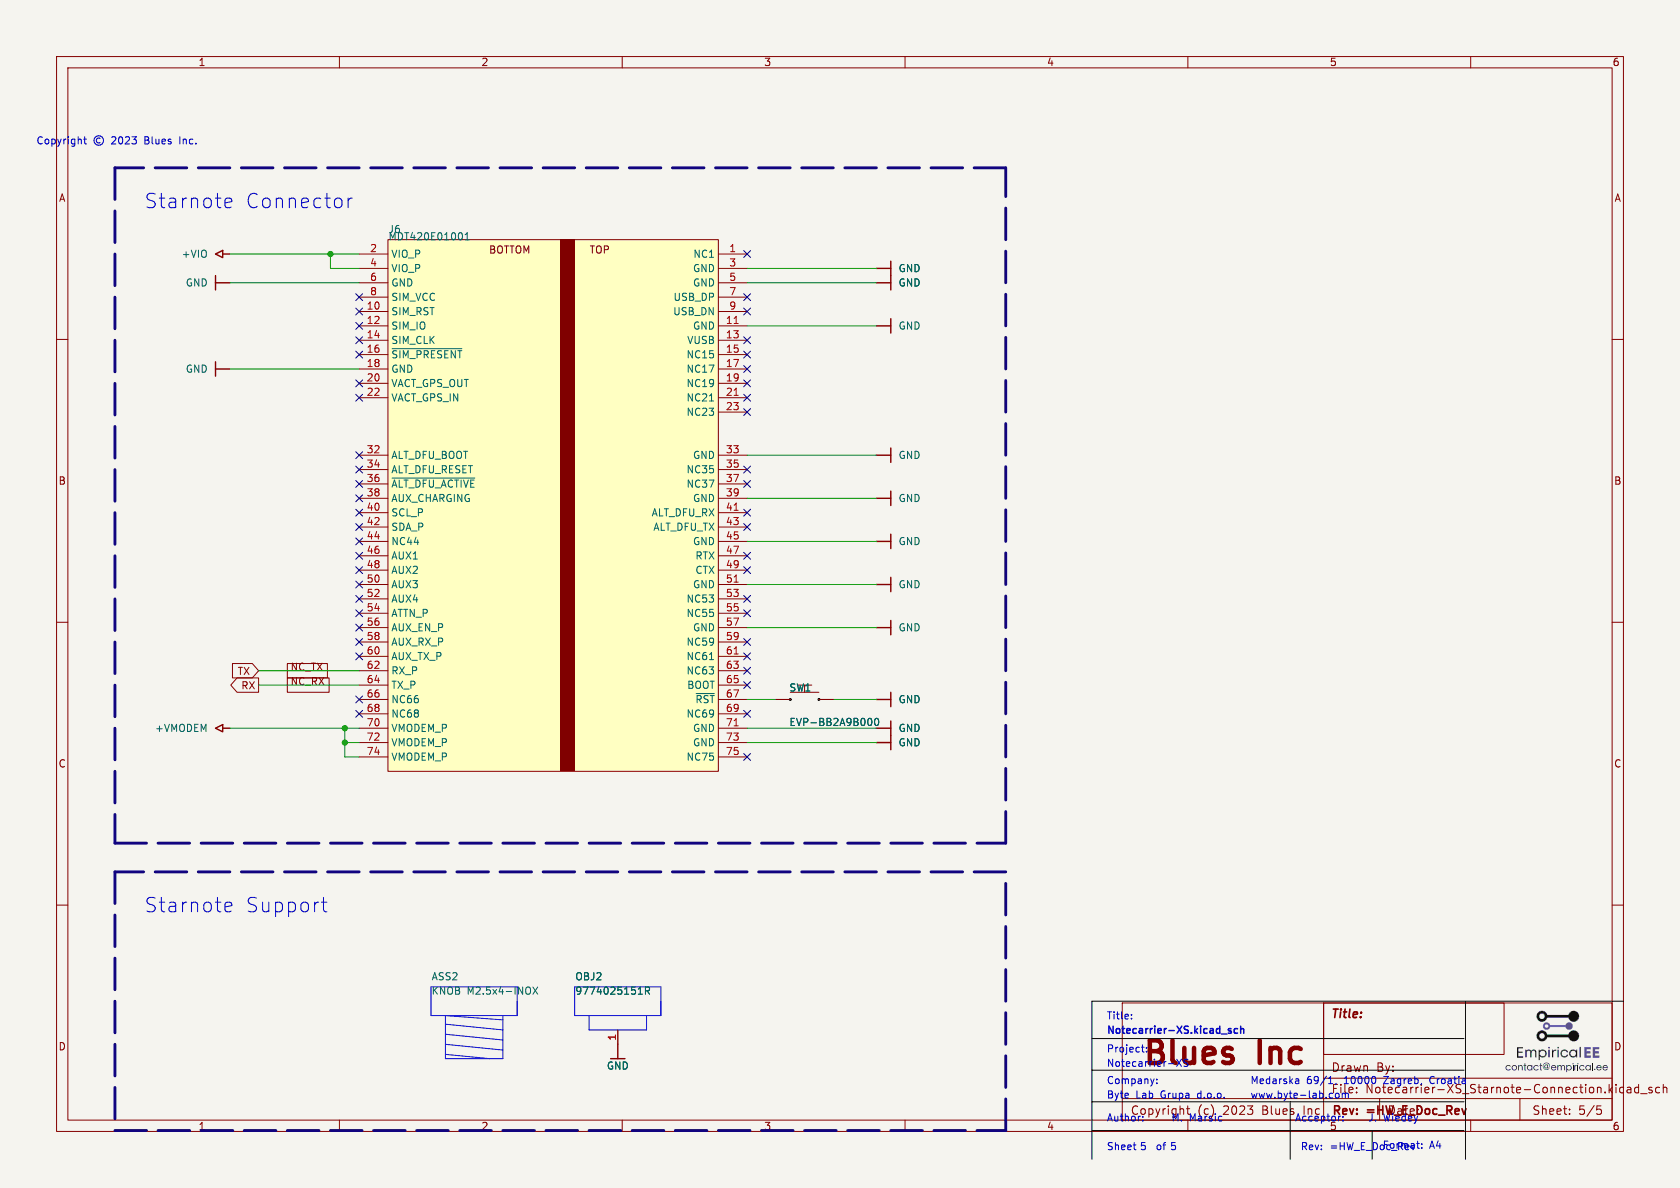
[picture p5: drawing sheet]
(kicad_sch
 (version 20250114)
 (generator "eeschema")
 (generator_version "9.0")
 (paper "A4")
 (title_block
  (rev "v1.2")
  (company "Byte Lab Grupa d.o.o."))
 (lib_symbols
  (symbol "100426_notecarrier-xs-altium-import:+VIO_ARROW"
   (power) (exclude_from_sim no) (in_bom yes) (on_board yes)
   (property "Reference" "#PWR" (at 0 0 0) (effects (font (size 1.27 1.27)) (hide yes)))
   (property "Value" "+VIO" (at 0 -3.81 0) (effects (font (size 1.27 1.27))))
   (property "Footprint" "" (at 0 0 0) (effects (font (size 1.27 1.27)) (hide yes)))
   (property "Datasheet" "" (at 0 0 0) (effects (font (size 1.27 1.27)) (hide yes)))
   (property "Description" "Power symbol creates a global label with name '+VIO'" (at 0 0 0) (effects (font (size 1.27 1.27)) (hide yes)))
   (symbol "+VIO_ARROW_0_0"
    (polyline (pts (xy -0.635 -1.27) (xy 0.635 -1.27) (xy 0 -2.54) (xy -0.635 -1.27)) (stroke (width 0.254) (type solid)) (fill (type none)))
    (polyline (pts (xy 0 0) (xy 0 -1.27)) (stroke (width 0.254) (type solid)) (fill (type none)))
    (pin power_in line (at 0 0 0) (length 0) (hide yes) (name "+VIO" (effects (font (size 1.27 1.27)))) (number "" (effects (font (size 1.27 1.27))))))
   (embedded_fonts no))
  (symbol "100426_notecarrier-xs-altium-import:+VMODEM_ARROW"
   (power) (exclude_from_sim no) (in_bom yes) (on_board yes)
   (property "Reference" "#PWR" (at 0 0 0) (effects (font (size 1.27 1.27)) (hide yes)))
   (property "Value" "+VMODEM" (at 0 -3.81 0) (effects (font (size 1.27 1.27))))
   (property "Footprint" "" (at 0 0 0) (effects (font (size 1.27 1.27)) (hide yes)))
   (property "Datasheet" "" (at 0 0 0) (effects (font (size 1.27 1.27)) (hide yes)))
   (property "Description" "Power symbol creates a global label with name '+VMODEM'" (at 0 0 0) (effects (font (size 1.27 1.27)) (hide yes)))
   (symbol "+VMODEM_ARROW_0_0"
    (polyline (pts (xy -0.635 -1.27) (xy 0.635 -1.27) (xy 0 -2.54) (xy -0.635 -1.27)) (stroke (width 0.254) (type solid)) (fill (type none)))
    (polyline (pts (xy 0 0) (xy 0 -1.27)) (stroke (width 0.254) (type solid)) (fill (type none)))
    (pin power_in line (at 0 0 0) (length 0) (hide yes) (name "+VMODEM" (effects (font (size 1.27 1.27)))) (number "" (effects (font (size 1.27 1.27))))))
   (embedded_fonts no))
  (symbol "100426_notecarrier-xs-altium-import:GND_BAR"
   (power) (exclude_from_sim no) (in_bom yes) (on_board yes)
   (property "Reference" "#PWR" (at 0 0 0) (effects (font (size 1.27 1.27)) (hide yes)))
   (property "Value" "GND" (at 0 -3.81 0) (effects (font (size 1.27 1.27))))
   (property "Footprint" "" (at 0 0 0) (effects (font (size 1.27 1.27)) (hide yes)))
   (property "Datasheet" "" (at 0 0 0) (effects (font (size 1.27 1.27)) (hide yes)))
   (property "Description" "Power symbol creates a global label with name 'GND'" (at 0 0 0) (effects (font (size 1.27 1.27)) (hide yes)))
   (symbol "GND_BAR_0_0"
    (polyline (pts (xy -1.27 -2.54) (xy 1.27 -2.54)) (stroke (width 0.254) (type solid)) (fill (type none)))
    (polyline (pts (xy 0 0) (xy 0 -2.54)) (stroke (width 0.254) (type solid)) (fill (type none)))
    (pin power_in line (at 0 0 0) (length 0) (hide yes) (name "GND" (effects (font (size 1.27 1.27)))) (number "" (effects (font (size 1.27 1.27))))))
   (embedded_fonts no))
  (symbol "BL_Mechanical:root_0_Switch tact EVP-BB2A9B000_BL_Mechanical.SchLib"
   (pin_numbers (hide yes))
   (pin_names (hide yes)) (exclude_from_sim no) (in_bom yes) (on_board yes)
   (property "Reference" "" (at 0 0 0) (effects (font (size 1.27 1.27))))
   (property "Value" "" (at 0 0 0) (effects (font (size 1.27 1.27))))
   (property "Footprint" "" (at 0 0 0) (effects (font (size 1.27 1.27)) (hide yes)))
   (property "Datasheet" "" (at 0 0 0) (effects (font (size 1.27 1.27)) (hide yes)))
   (property "Description" "SWITCH TACTILE SPST-NO 0.05A 15V" (at 0 0 0) (effects (font (size 1.27 1.27)) (hide yes)))
   (symbol "root_0_Switch tact EVP-BB2A9B000_BL_Mechanical.SchLib_1_0"
    (arc (start -0.0047 2.3691) (mid 0.0021 2.711) (end 0.0005 2.369) (stroke (width 0) (type solid) (color 0 0 0 1)) (fill (type none)))
    (arc (start -0.0047 -2.7109) (mid 0.0021 -2.369) (end 0.0005 -2.711) (stroke (width 0) (type solid) (color 0 0 0 1)) (fill (type none)))
    (polyline (pts (xy 1.27 2.54) (xy 1.27 -2.54)) (stroke (width 0) (type solid)) (fill (type none)))
    (polyline (pts (xy 1.27 0) (xy 2.54 0)) (stroke (width 0) (type solid)) (fill (type none)))
    (polyline (pts (xy 2.54 1.27) (xy 2.54 -1.27)) (stroke (width 0) (type solid)) (fill (type none)))
    (pin passive line (at 0 5.08 270) (length 2.54) (name "A" (effects (font (size 1.27 1.27)))) (number "1" (effects (font (size 1.27 1.27)))))
    (pin passive line (at 0 -5.08 90) (length 2.54) (name "B" (effects (font (size 1.27 1.27)))) (number "2" (effects (font (size 1.27 1.27))))))
   (embedded_fonts no))
  (symbol "n21-p2:root_0_AMPHENOL-75 - M-2 KEY E_13_n21-p2.SchLib" (exclude_from_sim no) (in_bom yes) (on_board yes)
   (property "Reference" "" (at 0 0 0) (effects (font (size 1.27 1.27))))
   (property "Value" "" (at 0 0 0) (effects (font (size 1.27 1.27))))
   (property "Footprint" "" (at 0 0 0) (effects (font (size 1.27 1.27)) (hide yes)))
   (property "Datasheet" "" (at 0 0 0) (effects (font (size 1.27 1.27)) (hide yes)))
   (property "Description" "CONN. M.2 75P M/90° P=0.5 MDT420E01001 AMPHENOL SMT" (at 0 0 0) (effects (font (size 1.27 1.27)) (hide yes)))
   (symbol "root_0_AMPHENOL-75 - M-2 KEY E_13_n21-p2.SchLib_1_0"
    (rectangle (start 0 -33.02) (end -93.98 -30.48) (stroke (width -0.0001) (type solid) (color 128 0 0 1)) (fill (type outline)))
    (rectangle (start 0 -58.42) (end -93.98 0) (stroke (width 0.0254) (type solid) (color 128 0 0 1)) (fill (type background)))
    (text "BOTTOM" (at -2.54 -17.78 900) (effects (font (size 1.27 1.27)) (justify right bottom)))
    (text "TOP" (at -2.54 -35.56 900) (effects (font (size 1.27 1.27)) (justify right bottom)))
    (pin passive line (at -91.44 5.08 270) (length 5.08) (name "VMODEM_P" (effects (font (size 1.27 1.27)))) (number "74" (effects (font (size 1.27 1.27)))))
    (pin passive line (at -91.44 -63.5 90) (length 5.08) (name "NC75" (effects (font (size 1.27 1.27)))) (number "75" (effects (font (size 1.27 1.27)))))
    (pin passive line (at -88.9 5.08 270) (length 5.08) (name "VMODEM_P" (effects (font (size 1.27 1.27)))) (number "72" (effects (font (size 1.27 1.27)))))
    (pin passive line (at -88.9 -63.5 90) (length 5.08) (name "GND" (effects (font (size 1.27 1.27)))) (number "73" (effects (font (size 1.27 1.27)))))
    (pin passive line (at -86.36 5.08 270) (length 5.08) (name "VMODEM_P" (effects (font (size 1.27 1.27)))) (number "70" (effects (font (size 1.27 1.27)))))
    (pin passive line (at -86.36 -63.5 90) (length 5.08) (name "GND" (effects (font (size 1.27 1.27)))) (number "71" (effects (font (size 1.27 1.27)))))
    (pin passive line (at -83.82 5.08 270) (length 5.08) (name "NC68" (effects (font (size 1.27 1.27)))) (number "68" (effects (font (size 1.27 1.27)))))
    (pin passive line (at -83.82 -63.5 90) (length 5.08) (name "NC69" (effects (font (size 1.27 1.27)))) (number "69" (effects (font (size 1.27 1.27)))))
    (pin passive line (at -81.28 5.08 270) (length 5.08) (name "NC66" (effects (font (size 1.27 1.27)))) (number "66" (effects (font (size 1.27 1.27)))))
    (pin passive line (at -81.28 -63.5 90) (length 5.08) (name "~{RST}" (effects (font (size 1.27 1.27)))) (number "67" (effects (font (size 1.27 1.27)))))
    (pin passive line (at -78.74 5.08 270) (length 5.08) (name "TX_P" (effects (font (size 1.27 1.27)))) (number "64" (effects (font (size 1.27 1.27)))))
    (pin passive line (at -78.74 -63.5 90) (length 5.08) (name "BOOT" (effects (font (size 1.27 1.27)))) (number "65" (effects (font (size 1.27 1.27)))))
    (pin passive line (at -76.2 5.08 270) (length 5.08) (name "RX_P" (effects (font (size 1.27 1.27)))) (number "62" (effects (font (size 1.27 1.27)))))
    (pin passive line (at -76.2 -63.5 90) (length 5.08) (name "NC63" (effects (font (size 1.27 1.27)))) (number "63" (effects (font (size 1.27 1.27)))))
    (pin passive line (at -73.66 5.08 270) (length 5.08) (name "AUX_TX_P" (effects (font (size 1.27 1.27)))) (number "60" (effects (font (size 1.27 1.27)))))
    (pin passive line (at -73.66 -63.5 90) (length 5.08) (name "NC61" (effects (font (size 1.27 1.27)))) (number "61" (effects (font (size 1.27 1.27)))))
    (pin passive line (at -71.12 5.08 270) (length 5.08) (name "AUX_RX_P" (effects (font (size 1.27 1.27)))) (number "58" (effects (font (size 1.27 1.27)))))
    (pin passive line (at -71.12 -63.5 90) (length 5.08) (name "NC59" (effects (font (size 1.27 1.27)))) (number "59" (effects (font (size 1.27 1.27)))))
    (pin passive line (at -68.58 5.08 270) (length 5.08) (name "AUX_EN_P" (effects (font (size 1.27 1.27)))) (number "56" (effects (font (size 1.27 1.27)))))
    (pin passive line (at -68.58 -63.5 90) (length 5.08) (name "GND" (effects (font (size 1.27 1.27)))) (number "57" (effects (font (size 1.27 1.27)))))
    (pin passive line (at -66.04 5.08 270) (length 5.08) (name "ATTN_P" (effects (font (size 1.27 1.27)))) (number "54" (effects (font (size 1.27 1.27)))))
    (pin passive line (at -66.04 -63.5 90) (length 5.08) (name "NC55" (effects (font (size 1.27 1.27)))) (number "55" (effects (font (size 1.27 1.27)))))
    (pin passive line (at -63.5 5.08 270) (length 5.08) (name "AUX4" (effects (font (size 1.27 1.27)))) (number "52" (effects (font (size 1.27 1.27)))))
    (pin passive line (at -63.5 -63.5 90) (length 5.08) (name "NC53" (effects (font (size 1.27 1.27)))) (number "53" (effects (font (size 1.27 1.27)))))
    (pin passive line (at -60.96 5.08 270) (length 5.08) (name "AUX3" (effects (font (size 1.27 1.27)))) (number "50" (effects (font (size 1.27 1.27)))))
    (pin passive line (at -60.96 -63.5 90) (length 5.08) (name "GND" (effects (font (size 1.27 1.27)))) (number "51" (effects (font (size 1.27 1.27)))))
    (pin passive line (at -58.42 5.08 270) (length 5.08) (name "AUX2" (effects (font (size 1.27 1.27)))) (number "48" (effects (font (size 1.27 1.27)))))
    (pin passive line (at -58.42 -63.5 90) (length 5.08) (name "CTX" (effects (font (size 1.27 1.27)))) (number "49" (effects (font (size 1.27 1.27)))))
    (pin passive line (at -55.88 5.08 270) (length 5.08) (name "AUX1" (effects (font (size 1.27 1.27)))) (number "46" (effects (font (size 1.27 1.27)))))
    (pin passive line (at -55.88 -63.5 90) (length 5.08) (name "RTX" (effects (font (size 1.27 1.27)))) (number "47" (effects (font (size 1.27 1.27)))))
    (pin passive line (at -53.34 5.08 270) (length 5.08) (name "NC44" (effects (font (size 1.27 1.27)))) (number "44" (effects (font (size 1.27 1.27)))))
    (pin passive line (at -53.34 -63.5 90) (length 5.08) (name "GND" (effects (font (size 1.27 1.27)))) (number "45" (effects (font (size 1.27 1.27)))))
    (pin passive line (at -50.8 5.08 270) (length 5.08) (name "SDA_P" (effects (font (size 1.27 1.27)))) (number "42" (effects (font (size 1.27 1.27)))))
    (pin passive line (at -50.8 -63.5 90) (length 5.08) (name "ALT_DFU_TX" (effects (font (size 1.27 1.27)))) (number "43" (effects (font (size 1.27 1.27)))))
    (pin passive line (at -48.26 5.08 270) (length 5.08) (name "SCL_P" (effects (font (size 1.27 1.27)))) (number "40" (effects (font (size 1.27 1.27)))))
    (pin passive line (at -48.26 -63.5 90) (length 5.08) (name "ALT_DFU_RX" (effects (font (size 1.27 1.27)))) (number "41" (effects (font (size 1.27 1.27)))))
    (pin passive line (at -45.72 5.08 270) (length 5.08) (name "AUX_CHARGING" (effects (font (size 1.27 1.27)))) (number "38" (effects (font (size 1.27 1.27)))))
    (pin passive line (at -45.72 -63.5 90) (length 5.08) (name "GND" (effects (font (size 1.27 1.27)))) (number "39" (effects (font (size 1.27 1.27)))))
    (pin passive line (at -43.18 5.08 270) (length 5.08) (name "~{ALT_DFU_ACTIVE}" (effects (font (size 1.27 1.27)))) (number "36" (effects (font (size 1.27 1.27)))))
    (pin passive line (at -43.18 -63.5 90) (length 5.08) (name "NC37" (effects (font (size 1.27 1.27)))) (number "37" (effects (font (size 1.27 1.27)))))
    (pin passive line (at -40.64 5.08 270) (length 5.08) (name "ALT_DFU_RESET" (effects (font (size 1.27 1.27)))) (number "34" (effects (font (size 1.27 1.27)))))
    (pin passive line (at -40.64 -63.5 90) (length 5.08) (name "NC35" (effects (font (size 1.27 1.27)))) (number "35" (effects (font (size 1.27 1.27)))))
    (pin passive line (at -38.1 5.08 270) (length 5.08) (name "ALT_DFU_BOOT" (effects (font (size 1.27 1.27)))) (number "32" (effects (font (size 1.27 1.27)))))
    (pin passive line (at -38.1 -63.5 90) (length 5.08) (name "GND" (effects (font (size 1.27 1.27)))) (number "33" (effects (font (size 1.27 1.27)))))
    (pin passive line (at -30.48 -63.5 90) (length 5.08) (name "NC23" (effects (font (size 1.27 1.27)))) (number "23" (effects (font (size 1.27 1.27)))))
    (pin passive line (at -27.94 5.08 270) (length 5.08) (name "VACT_GPS_IN" (effects (font (size 1.27 1.27)))) (number "22" (effects (font (size 1.27 1.27)))))
    (pin passive line (at -27.94 -63.5 90) (length 5.08) (name "NC21" (effects (font (size 1.27 1.27)))) (number "21" (effects (font (size 1.27 1.27)))))
    (pin passive line (at -25.4 5.08 270) (length 5.08) (name "VACT_GPS_OUT" (effects (font (size 1.27 1.27)))) (number "20" (effects (font (size 1.27 1.27)))))
    (pin passive line (at -25.4 -63.5 90) (length 5.08) (name "NC19" (effects (font (size 1.27 1.27)))) (number "19" (effects (font (size 1.27 1.27)))))
    (pin passive line (at -22.86 5.08 270) (length 5.08) (name "GND" (effects (font (size 1.27 1.27)))) (number "18" (effects (font (size 1.27 1.27)))))
    (pin passive line (at -22.86 -63.5 90) (length 5.08) (name "NC17" (effects (font (size 1.27 1.27)))) (number "17" (effects (font (size 1.27 1.27)))))
    (pin passive line (at -20.32 5.08 270) (length 5.08) (name "~{SIM_PRESENT}" (effects (font (size 1.27 1.27)))) (number "16" (effects (font (size 1.27 1.27)))))
    (pin passive line (at -20.32 -63.5 90) (length 5.08) (name "NC15" (effects (font (size 1.27 1.27)))) (number "15" (effects (font (size 1.27 1.27)))))
    (pin passive line (at -17.78 5.08 270) (length 5.08) (name "SIM_CLK" (effects (font (size 1.27 1.27)))) (number "14" (effects (font (size 1.27 1.27)))))
    (pin passive line (at -17.78 -63.5 90) (length 5.08) (name "VUSB" (effects (font (size 1.27 1.27)))) (number "13" (effects (font (size 1.27 1.27)))))
    (pin passive line (at -15.24 5.08 270) (length 5.08) (name "SIM_IO" (effects (font (size 1.27 1.27)))) (number "12" (effects (font (size 1.27 1.27)))))
    (pin passive line (at -15.24 -63.5 90) (length 5.08) (name "GND" (effects (font (size 1.27 1.27)))) (number "11" (effects (font (size 1.27 1.27)))))
    (pin passive line (at -12.7 5.08 270) (length 5.08) (name "SIM_RST" (effects (font (size 1.27 1.27)))) (number "10" (effects (font (size 1.27 1.27)))))
    (pin passive line (at -12.7 -63.5 90) (length 5.08) (name "USB_DN" (effects (font (size 1.27 1.27)))) (number "9" (effects (font (size 1.27 1.27)))))
    (pin passive line (at -10.16 5.08 270) (length 5.08) (name "SIM_VCC" (effects (font (size 1.27 1.27)))) (number "8" (effects (font (size 1.27 1.27)))))
    (pin passive line (at -10.16 -63.5 90) (length 5.08) (name "USB_DP" (effects (font (size 1.27 1.27)))) (number "7" (effects (font (size 1.27 1.27)))))
    (pin passive line (at -7.62 5.08 270) (length 5.08) (name "GND" (effects (font (size 1.27 1.27)))) (number "6" (effects (font (size 1.27 1.27)))))
    (pin passive line (at -7.62 -63.5 90) (length 5.08) (name "GND" (effects (font (size 1.27 1.27)))) (number "5" (effects (font (size 1.27 1.27)))))
    (pin passive line (at -5.08 5.08 270) (length 5.08) (name "VIO_P" (effects (font (size 1.27 1.27)))) (number "4" (effects (font (size 1.27 1.27)))))
    (pin passive line (at -5.08 -63.5 90) (length 5.08) (name "GND" (effects (font (size 1.27 1.27)))) (number "3" (effects (font (size 1.27 1.27)))))
    (pin passive line (at -2.54 5.08 270) (length 5.08) (name "VIO_P" (effects (font (size 1.27 1.27)))) (number "2" (effects (font (size 1.27 1.27)))))
    (pin passive line (at -2.54 -63.5 90) (length 5.08) (name "NC1" (effects (font (size 1.27 1.27)))) (number "1" (effects (font (size 1.27 1.27))))))
   (embedded_fonts no))
  (symbol "n21-p2:root_0_DISTANZIALE - M2.5x0250_n21-p2.SchLib"
   (pin_names (hide yes)) (exclude_from_sim no) (in_bom yes) (on_board yes)
   (property "Reference" "" (at 0 0 0) (effects (font (size 1.27 1.27))))
   (property "Value" "" (at 0 0 0) (effects (font (size 1.27 1.27))))
   (property "Footprint" "" (at 0 0 0) (effects (font (size 1.27 1.27)) (hide yes)))
   (property "Datasheet" "" (at 0 0 0) (effects (font (size 1.27 1.27)) (hide yes)))
   (property "Description" "DISTANZ. CIL. METALLO 5.1X2.5 9774025151R W.E SMT" (at 0 0 0) (effects (font (size 1.27 1.27)) (hide yes)))
   (symbol "root_0_DISTANZIALE - M2.5x0250_n21-p2.SchLib_1_0"
    (polyline (pts (xy -7.62 -2.54) (xy -5.08 -2.54)) (stroke (width 0) (type solid) (color 0 11 255 1)) (fill (type none)))
    (polyline (pts (xy -7.62 -12.7) (xy -7.62 -2.54)) (stroke (width 0) (type solid) (color 0 11 255 1)) (fill (type none)))
    (polyline (pts (xy -7.62 -12.7) (xy -5.08 -12.7)) (stroke (width 0) (type solid) (color 0 11 255 1)) (fill (type none)))
    (polyline (pts (xy -5.08 0) (xy -5.08 -15.24)) (stroke (width 0) (type solid) (color 0 11 255 1)) (fill (type none)))
    (polyline (pts (xy -5.08 0) (xy 0 0)) (stroke (width 0) (type solid) (color 0 11 255 1)) (fill (type none)))
    (polyline (pts (xy -5.08 -15.24) (xy -2.54 -15.24)) (stroke (width 0) (type solid) (color 0 11 255 1)) (fill (type none)))
    (polyline (pts (xy 0 0) (xy 0 -15.24)) (stroke (width 0) (type solid) (color 0 11 255 1)) (fill (type none)))
    (polyline (pts (xy 0 -15.24) (xy -5.08 -15.24)) (stroke (width 0) (type solid) (color 0 11 255 1)) (fill (type none)))
    (pin power_in line (at -10.16 -7.62 0) (length 2.54) (name "1" (effects (font (size 1.27 1.27)))) (number "1" (effects (font (size 1.27 1.27))))))
   (embedded_fonts no))
  (symbol "n21-p2:root_0_KNOB - M2.5x4-INOX_n21-p2.SchLib"
   (pin_numbers (hide yes))
   (pin_names (hide yes)) (exclude_from_sim no) (in_bom yes) (on_board yes)
   (property "Reference" "" (at 0 0 0) (effects (font (size 1.27 1.27))))
   (property "Value" "" (at 0 0 0) (effects (font (size 1.27 1.27))))
   (property "Footprint" "" (at 0 0 0) (effects (font (size 1.27 1.27)) (hide yes)))
   (property "Datasheet" "" (at 0 0 0) (effects (font (size 1.27 1.27)) (hide yes)))
   (property "Description" "VITE TCEI 2.5X4 ESAGONO INCASSATO A2 INOX" (at 0 0 0) (effects (font (size 1.27 1.27)) (hide yes)))
   (symbol "root_0_KNOB - M2.5x4-INOX_n21-p2.SchLib_1_0"
    (polyline (pts (xy -12.7 -2.54) (xy -5.08 -2.54)) (stroke (width 0) (type solid) (color 0 11 255 1)) (fill (type none)))
    (polyline (pts (xy -12.7 -10.414) (xy -11.938 -2.54)) (stroke (width 0) (type solid) (color 0 11 255 1)) (fill (type none)))
    (polyline (pts (xy -12.7 -12.7) (xy -12.7 -2.54)) (stroke (width 0) (type solid) (color 0 11 255 1)) (fill (type none)))
    (polyline (pts (xy -12.7 -12.7) (xy -5.08 -12.7)) (stroke (width 0) (type solid) (color 0 11 255 1)) (fill (type none)))
    (polyline (pts (xy -11.176 -12.7) (xy -10.16 -2.54)) (stroke (width 0) (type solid) (color 0 11 255 1)) (fill (type none)))
    (polyline (pts (xy -9.398 -12.7) (xy -8.382 -2.54)) (stroke (width 0) (type solid) (color 0 11 255 1)) (fill (type none)))
    (polyline (pts (xy -7.62 -12.7) (xy -6.604 -2.54)) (stroke (width 0) (type solid) (color 0 11 255 1)) (fill (type none)))
    (polyline (pts (xy -5.08 0) (xy -5.08 -15.24)) (stroke (width 0) (type solid) (color 0 11 255 1)) (fill (type none)))
    (polyline (pts (xy -5.08 0) (xy 0 0)) (stroke (width 0) (type solid) (color 0 11 255 1)) (fill (type none)))
    (polyline (pts (xy -5.08 -2.54) (xy -5.842 -12.7)) (stroke (width 0) (type solid) (color 0 11 255 1)) (fill (type none)))
    (polyline (pts (xy -5.08 -15.24) (xy -2.54 -15.24)) (stroke (width 0) (type solid) (color 0 11 255 1)) (fill (type none)))
    (polyline (pts (xy 0 0) (xy 0 -15.24)) (stroke (width 0) (type solid) (color 0 11 255 1)) (fill (type none)))
    (polyline (pts (xy 0 -15.24) (xy -5.08 -15.24)) (stroke (width 0) (type solid) (color 0 11 255 1)) (fill (type none))))
   (embedded_fonts no)))









 (text "Copyright © 2023 Blues Inc."
  (exclude_from_sim no)
  (at 6.35 25.8572 0)
  (effects (font (size 1.27 1.27)) (justify left bottom)))

 (text "Starnote Support"
  (exclude_from_sim no)
  (at 25.4 161.7472 0)
  (effects (font (size 2.54 2.54)) (justify left bottom)))






 (text "Starnote Connector"
  (exclude_from_sim no)
  (at 25.4 37.2872 0)
  (effects (font (size 2.54 2.54)) (justify left bottom)))



 (junction
  (at 60.96 128.7272)
  (diameter 0)
  (color 0 0 0 0))
 (junction
  (at 60.96 131.2672)
  (diameter 0)
  (color 0 0 0 0))
 (junction
  (at 58.42 44.9072)
  (diameter 0)
  (color 0 0 0 0))
 (no_connect
  (at 132.08 55.0672))
 (no_connect
  (at 132.08 52.5272))
 (no_connect
  (at 132.08 98.2472))
 (no_connect
  (at 63.5 113.4872))
 (no_connect
  (at 63.5 90.6272))
 (no_connect
  (at 63.5 85.5472))
 (no_connect
  (at 63.5 62.6872))
 (no_connect
  (at 63.5 110.9472))
 (no_connect
  (at 132.08 67.7672))
 (no_connect
  (at 132.08 100.7872))
 (no_connect
  (at 132.08 126.1872))
 (no_connect
  (at 132.08 70.3072))
 (no_connect
  (at 132.08 62.6872))
 (no_connect
  (at 132.08 65.2272))
 (no_connect
  (at 63.5 83.0072))
 (no_connect
  (at 63.5 103.3272))
 (no_connect
  (at 63.5 108.4072))
 (no_connect
  (at 63.5 80.4672))
 (no_connect
  (at 132.08 108.4072))
 (no_connect
  (at 63.5 116.0272))
 (no_connect
  (at 63.5 70.3072))
 (no_connect
  (at 132.08 121.1072))
 (no_connect
  (at 132.08 83.0072))
 (no_connect
  (at 132.08 105.8672))
 (no_connect
  (at 63.5 55.0672))
 (no_connect
  (at 63.5 93.1672))
 (no_connect
  (at 63.5 126.1872))
 (no_connect
  (at 132.08 113.4872))
 (no_connect
  (at 63.5 57.6072))
 (no_connect
  (at 63.5 98.2472))
 (no_connect
  (at 63.5 88.0872))
 (no_connect
  (at 132.08 60.1472))
 (no_connect
  (at 132.08 116.0272))
 (no_connect
  (at 132.08 133.8072))
 (no_connect
  (at 132.08 118.5672))
 (no_connect
  (at 63.5 105.8672))
 (no_connect
  (at 63.5 60.1472))
 (no_connect
  (at 63.5 52.5272))
 (no_connect
  (at 63.5 100.7872))
 (no_connect
  (at 63.5 95.7072))
 (no_connect
  (at 63.5 67.7672))
 (no_connect
  (at 132.08 90.6272))
 (no_connect
  (at 132.08 85.5472))
 (no_connect
  (at 63.5 123.6472))
 (no_connect
  (at 132.08 93.1672))
 (no_connect
  (at 132.08 72.8472))
 (no_connect
  (at 132.08 44.9072))
 (polyline
  (pts (xy 258.826 194.7672) (xy 193.04 194.7672))
  (stroke (width 0.0254) (type solid) (color 0 0 0 1)))
 (wire
  (pts (xy 60.96 128.7272) (xy 40.64 128.7272))
  (stroke (width 0) (type default)))
 (wire
  (pts (xy 132.08 95.7072) (xy 154.94 95.7072))
  (stroke (width 0) (type default)))
 (polyline
  (pts (xy 259.08 204.9272) (xy 259.08 176.9872))
  (stroke (width 0.0254) (type solid) (color 0 0 0 1)))
 (polyline
  (pts (xy 258.826 183.5912) (xy 193.04 183.5912))
  (stroke (width 0.0254) (type solid) (color 0 0 0 1)))
 (wire
  (pts (xy 63.5 47.4472) (xy 58.42 47.4472))
  (stroke (width 0) (type default)))
 (polyline
  (pts (xy 20.32 29.6672) (xy 20.32 149.0472))
  (stroke (width 0.508) (type dash) (color 17 3 127 1)))
 (polyline
  (pts (xy 177.8 154.1272) (xy 20.32 154.1272))
  (stroke (width 0.508) (type dash) (color 17 3 127 1)))
 (wire
  (pts (xy 154.94 110.9472) (xy 132.08 110.9472))
  (stroke (width 0) (type default)))
 (polyline
  (pts (xy 177.8 29.6672) (xy 20.32 29.6672))
  (stroke (width 0.508) (type dash) (color 17 3 127 1)))
 (wire
  (pts (xy 60.96 133.8072) (xy 60.96 131.2672))
  (stroke (width 0) (type default)))
 (wire
  (pts (xy 132.08 131.2672) (xy 154.94 131.2672))
  (stroke (width 0) (type default)))
 (wire
  (pts (xy 154.94 57.6072) (xy 132.08 57.6072))
  (stroke (width 0) (type default)))
 (wire
  (pts (xy 60.96 131.2672) (xy 60.96 128.7272))
  (stroke (width 0) (type default)))
 (polyline
  (pts (xy 177.8 149.0472) (xy 177.8 29.6672))
  (stroke (width 0.508) (type dash) (color 17 3 127 1)))
 (wire
  (pts (xy 58.42 47.4472) (xy 58.42 44.9072))
  (stroke (width 0) (type default)))
 (polyline
  (pts (xy 20.32 154.1272) (xy 20.32 199.8472))
  (stroke (width 0.508) (type dash) (color 17 3 127 1)))
 (wire
  (pts (xy 154.94 123.6472) (xy 147.32 123.6472))
  (stroke (width 0) (type default)))
 (wire
  (pts (xy 63.5 44.9072) (xy 58.42 44.9072))
  (stroke (width 0) (type default)))
 (wire
  (pts (xy 45.72 118.5672) (xy 63.5 118.5672))
  (stroke (width 0) (type default)))
 (wire
  (pts (xy 132.08 88.0872) (xy 154.94 88.0872))
  (stroke (width 0) (type default)))
 (polyline
  (pts (xy 20.32 199.8472) (xy 177.8 199.8472))
  (stroke (width 0.508) (type dash) (color 17 3 127 1)))
 (wire
  (pts (xy 154.94 103.3272) (xy 132.08 103.3272))
  (stroke (width 0) (type default)))
 (wire
  (pts (xy 63.5 121.1072) (xy 45.72 121.1072))
  (stroke (width 0) (type default)))
 (polyline
  (pts (xy 258.826 189.1792) (xy 193.04 189.1792))
  (stroke (width 0.0254) (type solid) (color 0 0 0 1)))
 (polyline
  (pts (xy 193.04 176.9872) (xy 287.02 176.9872))
  (stroke (width 0.0254) (type solid) (color 0 0 0 1)))
 (polyline
  (pts (xy 228.092 199.8472) (xy 228.092 204.9272))
  (stroke (width 0.0254) (type solid) (color 0 0 0 1)))
 (polyline
  (pts (xy 20.32 149.0472) (xy 177.8 149.0472))
  (stroke (width 0.508) (type dash) (color 17 3 127 1)))
 (polyline
  (pts (xy 258.826 199.8472) (xy 193.04 199.8472))
  (stroke (width 0.0254) (type solid) (color 0 0 0 1)))
 (wire
  (pts (xy 154.94 49.9872) (xy 132.08 49.9872))
  (stroke (width 0) (type default)))
 (polyline
  (pts (xy 228.092 194.7672) (xy 228.092 199.8472))
  (stroke (width 0.0254) (type solid) (color 0 0 0 1)))
 (wire
  (pts (xy 137.16 123.6472) (xy 132.08 123.6472))
  (stroke (width 0) (type default)))
 (wire
  (pts (xy 63.5 133.8072) (xy 60.96 133.8072))
  (stroke (width 0) (type default)))
 (wire
  (pts (xy 63.5 128.7272) (xy 60.96 128.7272))
  (stroke (width 0) (type default)))
 (polyline
  (pts (xy 193.04 204.9272) (xy 193.04 176.9872))
  (stroke (width 0.0254) (type solid) (color 0 0 0 1)))
 (wire
  (pts (xy 154.94 128.7272) (xy 132.08 128.7272))
  (stroke (width 0) (type default)))
 (wire
  (pts (xy 132.08 80.4672) (xy 154.94 80.4672))
  (stroke (width 0) (type default)))
 (polyline
  (pts (xy 177.8 199.8472) (xy 177.8 154.1272))
  (stroke (width 0.508) (type dash) (color 17 3 127 1)))
 (wire
  (pts (xy 40.64 65.2272) (xy 63.5 65.2272))
  (stroke (width 0) (type default)))
 (wire
  (pts (xy 63.5 49.9872) (xy 40.64 49.9872))
  (stroke (width 0) (type default)))
 (polyline
  (pts (xy 242.57 199.8472) (xy 242.57 204.9272))
  (stroke (width 0.0254) (type solid) (color 0 0 0 1)))
 (wire
  (pts (xy 58.42 44.9072) (xy 40.64 44.9072))
  (stroke (width 0) (type default)))
 (wire
  (pts (xy 63.5 131.2672) (xy 60.96 131.2672))
  (stroke (width 0) (type default)))
 (wire
  (pts (xy 132.08 47.4472) (xy 154.94 47.4472))
  (stroke (width 0) (type default)))
 (global_label "NC_TX"
  (shape passive)
  (at 50.8 118.5672 0)
  (effects (font (size 1.27 1.27)) (justify left bottom)))
 (global_label "NC_RX"
  (shape passive)
  (at 50.8 121.1072 0)
  (effects (font (size 1.27 1.27)) (justify left bottom)))
 (global_label "RX"
  (shape output)
  (at 45.72 121.1072 180)
  (effects (font (size 1.27 1.27)) (justify right))
  (property "Intersheetrefs" "${INTERSHEET_REFS}" (at 45.72 121.1072 0) (effects (font (size 1.27 1.27)) (hide yes))))
 (global_label "TX"
  (shape input)
  (at 45.72 118.5672 180)
  (effects (font (size 1.27 1.27)) (justify right))
  (property "Intersheetrefs" "${INTERSHEET_REFS}" (at 45.72 118.5672 0) (effects (font (size 1.27 1.27)) (hide yes))))
 (symbol
  (lib_id "100426_notecarrier-xs-altium-import:GND_BAR")
  (at 154.94 49.9872 90)
  (unit 1)
  (exclude_from_sim no)
  (in_bom yes)
  (on_board yes)
  (dnp no)
  (property "Reference" "#PWR0172" (at 154.94 49.9872 0) (effects (font (size 1.27 1.27)) (hide yes)))
  (property "Value" "GND" (at 158.75 49.9872 90) (effects (font (size 1.27 1.27)) (justify right)))
  (property "Footprint" "" (at 154.94 49.9872 0) (effects (font (size 1.27 1.27))))
  (property "Datasheet" "" (at 154.94 49.9872 0) (effects (font (size 1.27 1.27))))
  (property "Description" "" (at 154.94 49.9872 0) (effects (font (size 1.27 1.27))))
  (pin ""))
 (symbol
  (lib_id "100426_notecarrier-xs-altium-import:GND_BAR")
  (at 109.22 184.6072 0)
  (unit 1)
  (exclude_from_sim no)
  (in_bom yes)
  (on_board yes)
  (dnp no)
  (property "Reference" "#PWR0173" (at 109.22 184.6072 0) (effects (font (size 1.27 1.27)) (hide yes)))
  (property "Value" "GND" (at 109.22 188.4172 0) (effects (font (size 1.27 1.27))))
  (property "Footprint" "" (at 109.22 184.6072 0) (effects (font (size 1.27 1.27))))
  (property "Datasheet" "" (at 109.22 184.6072 0) (effects (font (size 1.27 1.27))))
  (property "Description" "" (at 109.22 184.6072 0) (effects (font (size 1.27 1.27))))
  (pin ""))
 (symbol
  (lib_id "100426_notecarrier-xs-altium-import:GND_BAR")
  (at 154.94 123.6472 90)
  (unit 1)
  (exclude_from_sim no)
  (in_bom yes)
  (on_board yes)
  (dnp no)
  (property "Reference" "#PWR0174" (at 154.94 123.6472 0) (effects (font (size 1.27 1.27)) (hide yes)))
  (property "Value" "GND" (at 158.75 123.6472 90) (effects (font (size 1.27 1.27)) (justify right)))
  (property "Footprint" "" (at 154.94 123.6472 0) (effects (font (size 1.27 1.27))))
  (property "Datasheet" "" (at 154.94 123.6472 0) (effects (font (size 1.27 1.27))))
  (property "Description" "" (at 154.94 123.6472 0) (effects (font (size 1.27 1.27))))
  (pin ""))
 (symbol
  (lib_id "100426_notecarrier-xs-altium-import:GND_BAR")
  (at 154.94 131.2672 90)
  (unit 1)
  (exclude_from_sim no)
  (in_bom yes)
  (on_board yes)
  (dnp no)
  (property "Reference" "#PWR0175" (at 154.94 131.2672 0) (effects (font (size 1.27 1.27)) (hide yes)))
  (property "Value" "GND" (at 158.75 131.2672 90) (effects (font (size 1.27 1.27)) (justify right)))
  (property "Footprint" "" (at 154.94 131.2672 0) (effects (font (size 1.27 1.27))))
  (property "Datasheet" "" (at 154.94 131.2672 0) (effects (font (size 1.27 1.27))))
  (property "Description" "" (at 154.94 131.2672 0) (effects (font (size 1.27 1.27))))
  (pin ""))
 (symbol
  (lib_id "100426_notecarrier-xs-altium-import:GND_BAR")
  (at 40.64 65.2272 270)
  (unit 1)
  (exclude_from_sim no)
  (in_bom yes)
  (on_board yes)
  (dnp no)
  (property "Reference" "#PWR0176" (at 40.64 65.2272 0) (effects (font (size 1.27 1.27)) (hide yes)))
  (property "Value" "GND" (at 36.83 65.2272 90) (effects (font (size 1.27 1.27)) (justify right)))
  (property "Footprint" "" (at 40.64 65.2272 0) (effects (font (size 1.27 1.27))))
  (property "Datasheet" "" (at 40.64 65.2272 0) (effects (font (size 1.27 1.27))))
  (property "Description" "" (at 40.64 65.2272 0) (effects (font (size 1.27 1.27))))
  (pin ""))
 (symbol
  (lib_id "100426_notecarrier-xs-altium-import:GND_BAR")
  (at 154.94 80.4672 90)
  (unit 1)
  (exclude_from_sim no)
  (in_bom yes)
  (on_board yes)
  (dnp no)
  (property "Reference" "#PWR0177" (at 154.94 80.4672 0) (effects (font (size 1.27 1.27)) (hide yes)))
  (property "Value" "GND" (at 158.75 80.4672 90) (effects (font (size 1.27 1.27)) (justify right)))
  (property "Footprint" "" (at 154.94 80.4672 0) (effects (font (size 1.27 1.27))))
  (property "Datasheet" "" (at 154.94 80.4672 0) (effects (font (size 1.27 1.27))))
  (property "Description" "" (at 154.94 80.4672 0) (effects (font (size 1.27 1.27))))
  (pin ""))
 (symbol
  (lib_id "100426_notecarrier-xs-altium-import:GND_BAR")
  (at 154.94 57.6072 90)
  (unit 1)
  (exclude_from_sim no)
  (in_bom yes)
  (on_board yes)
  (dnp no)
  (property "Reference" "#PWR0178" (at 154.94 57.6072 0) (effects (font (size 1.27 1.27)) (hide yes)))
  (property "Value" "GND" (at 158.75 57.6072 90) (effects (font (size 1.27 1.27)) (justify right)))
  (property "Footprint" "" (at 154.94 57.6072 0) (effects (font (size 1.27 1.27))))
  (property "Datasheet" "" (at 154.94 57.6072 0) (effects (font (size 1.27 1.27))))
  (property "Description" "" (at 154.94 57.6072 0) (effects (font (size 1.27 1.27))))
  (pin ""))
 (symbol
  (lib_id "100426_notecarrier-xs-altium-import:GND_BAR")
  (at 154.94 88.0872 90)
  (unit 1)
  (exclude_from_sim no)
  (in_bom yes)
  (on_board yes)
  (dnp no)
  (property "Reference" "#PWR0179" (at 154.94 88.0872 0) (effects (font (size 1.27 1.27)) (hide yes)))
  (property "Value" "GND" (at 158.75 88.0872 90) (effects (font (size 1.27 1.27)) (justify right)))
  (property "Footprint" "" (at 154.94 88.0872 0) (effects (font (size 1.27 1.27))))
  (property "Datasheet" "" (at 154.94 88.0872 0) (effects (font (size 1.27 1.27))))
  (property "Description" "" (at 154.94 88.0872 0) (effects (font (size 1.27 1.27))))
  (pin ""))
 (symbol
  (lib_id "100426_notecarrier-xs-altium-import:GND_BAR")
  (at 154.94 95.7072 90)
  (unit 1)
  (exclude_from_sim no)
  (in_bom yes)
  (on_board yes)
  (dnp no)
  (property "Reference" "#PWR0180" (at 154.94 95.7072 0) (effects (font (size 1.27 1.27)) (hide yes)))
  (property "Value" "GND" (at 158.75 95.7072 90) (effects (font (size 1.27 1.27)) (justify right)))
  (property "Footprint" "" (at 154.94 95.7072 0) (effects (font (size 1.27 1.27))))
  (property "Datasheet" "" (at 154.94 95.7072 0) (effects (font (size 1.27 1.27))))
  (property "Description" "" (at 154.94 95.7072 0) (effects (font (size 1.27 1.27))))
  (pin ""))
 (symbol
  (lib_id "100426_notecarrier-xs-altium-import:GND_BAR")
  (at 154.94 110.9472 90)
  (unit 1)
  (exclude_from_sim no)
  (in_bom yes)
  (on_board yes)
  (dnp no)
  (property "Reference" "#PWR0181" (at 154.94 110.9472 0) (effects (font (size 1.27 1.27)) (hide yes)))
  (property "Value" "GND" (at 158.75 110.9472 90) (effects (font (size 1.27 1.27)) (justify right)))
  (property "Footprint" "" (at 154.94 110.9472 0) (effects (font (size 1.27 1.27))))
  (property "Datasheet" "" (at 154.94 110.9472 0) (effects (font (size 1.27 1.27))))
  (property "Description" "" (at 154.94 110.9472 0) (effects (font (size 1.27 1.27))))
  (pin ""))
 (symbol
  (lib_id "100426_notecarrier-xs-altium-import:GND_BAR")
  (at 40.64 49.9872 270)
  (unit 1)
  (exclude_from_sim no)
  (in_bom yes)
  (on_board yes)
  (dnp no)
  (property "Reference" "#PWR0182" (at 40.64 49.9872 0) (effects (font (size 1.27 1.27)) (hide yes)))
  (property "Value" "GND" (at 36.83 49.9872 90) (effects (font (size 1.27 1.27)) (justify right)))
  (property "Footprint" "" (at 40.64 49.9872 0) (effects (font (size 1.27 1.27))))
  (property "Datasheet" "" (at 40.64 49.9872 0) (effects (font (size 1.27 1.27))))
  (property "Description" "" (at 40.64 49.9872 0) (effects (font (size 1.27 1.27))))
  (pin ""))
 (symbol
  (lib_id "BL_Mechanical:root_0_Switch tact EVP-BB2A9B000_BL_Mechanical.SchLib")
  (at 142.24 123.6472 90)
  (unit 1)
  (exclude_from_sim no)
  (in_bom yes)
  (on_board yes)
  (dnp no)
  (property "Reference" "SW1" (at 139.446 120.8532 90) (effects (font (size 1.27 1.27)) (justify right bottom)))
  (property "Value" "EVP-BB2A9B000" (at 139.446 126.9492 90) (effects (font (size 1.27 1.27)) (justify right bottom)))
  (property "Footprint" "BL_Mechanical.PcbLib:SW_EVP-BB2A9B000" (at 142.24 123.6472 0) (effects (font (size 1.27 1.27)) (hide yes)))
  (property "Datasheet" "" (at 142.24 123.6472 0) (effects (font (size 1.27 1.27)) (hide yes)))
  (property "Description" "SWITCH TACTILE SPST-NO 0.05A 15V" (at 142.24 123.6472 0) (effects (font (size 1.27 1.27)) (hide yes)))
  (property "MANUFACTURER" "Panasonic Electronic Components" (at 136.652 120.8532 90) (effects (font (size 1.27 1.27)) (justify right bottom) (hide yes)))
  (property "MANUFACTURER PART NUMBER" "EVP-BB2A9B000" (at 136.652 120.8532 90) (effects (font (size 1.27 1.27)) (justify right bottom) (hide yes)))
  (property "DRAWN_BY" "Marsic" (at 136.652 120.8532 90) (effects (font (size 1.27 1.27)) (justify right bottom) (hide yes)))
  (property "BL PART NUMBER" "2007-124" (at 136.652 120.8532 90) (effects (font (size 1.27 1.27)) (justify right bottom) (hide yes)))
  (property "NOTE" "*" (at 136.652 120.8532 90) (effects (font (size 1.27 1.27)) (justify right bottom) (hide yes)))
  (property "DATEMODIFIED" "09-02-2023" (at 136.652 120.8532 90) (effects (font (size 1.27 1.27)) (justify right bottom) (hide yes)))
  (property "CHECKED_BY" "*" (at 136.652 120.8532 90) (effects (font (size 1.27 1.27)) (justify right bottom) (hide yes)))
  (pin "1")
  (pin "2"))
 (symbol
  (lib_id "100426_notecarrier-xs-altium-import:+VMODEM_ARROW")
  (at 40.64 128.7272 270)
  (unit 1)
  (exclude_from_sim no)
  (in_bom yes)
  (on_board yes)
  (dnp no)
  (property "Reference" "#PWR0183" (at 40.64 128.7272 0) (effects (font (size 1.27 1.27)) (hide yes)))
  (property "Value" "+VMODEM" (at 36.83 128.7272 90) (effects (font (size 1.27 1.27)) (justify right)))
  (property "Footprint" "" (at 40.64 128.7272 0) (effects (font (size 1.27 1.27))))
  (property "Datasheet" "" (at 40.64 128.7272 0) (effects (font (size 1.27 1.27))))
  (property "Description" "" (at 40.64 128.7272 0) (effects (font (size 1.27 1.27))))
  (pin ""))
 (symbol
  (lib_id "n21-p2:root_0_DISTANZIALE - M2.5x0250_n21-p2.SchLib")
  (at 101.6 174.4472 90)
  (unit 1)
  (exclude_from_sim no)
  (in_bom yes)
  (on_board yes)
  (dnp no)
  (property "Reference" "OBJ2" (at 101.6 171.9072 90) (effects (font (size 1.27 1.27)) (justify right bottom)))
  (property "Value" "9774025151R" (at 101.6 174.4472 90) (effects (font (size 1.27 1.27)) (justify right bottom)))
  (property "Footprint" "DIST-WASMSIM0250" (at 101.6 174.4472 0) (effects (font (size 1.27 1.27)) (hide yes)))
  (property "Datasheet" "" (at 101.6 174.4472 0) (effects (font (size 1.27 1.27)) (hide yes)))
  (property "Description" "DISTANZ. CIL. METALLO 5.1X2.5 9774025151R W.E SMT" (at 101.6 174.4472 0) (effects (font (size 1.27 1.27)) (hide yes)))
  (property "SUPPLIER 1" "Digi-Key" (at 101.346 169.3672 90) (effects (font (size 1.27 1.27)) (justify right bottom) (hide yes)))
  (property "SUPPLIER PART NUMBER 1" "732-7078-1-ND" (at 101.346 169.3672 90) (effects (font (size 1.27 1.27)) (justify right bottom) (hide yes)))
  (property "MANUFACTURER" "Würth Elektronik" (at 101.346 187.6552 90) (effects (font (size 1.27 1.27)) (justify right bottom) (hide yes)))
  (property "MANUFACTURER PART NUMBER" "9774025151R" (at 101.346 187.6552 90) (effects (font (size 1.27 1.27)) (justify right bottom) (hide yes)))
  (property "BL PART NUMBER" "6020-113" (at 101.346 187.6552 90) (effects (font (size 1.27 1.27)) (justify right bottom) (hide yes)))
  (property "DRAWN_BY" "Blues Wieless" (at 101.346 187.6552 90) (effects (font (size 1.27 1.27)) (justify right bottom) (hide yes)))
  (pin "1"))
 (symbol
  (lib_id "100426_notecarrier-xs-altium-import:+VIO_ARROW")
  (at 40.64 44.9072 270)
  (unit 1)
  (exclude_from_sim no)
  (in_bom yes)
  (on_board yes)
  (dnp no)
  (property "Reference" "#PWR0184" (at 40.64 44.9072 0) (effects (font (size 1.27 1.27)) (hide yes)))
  (property "Value" "+VIO" (at 36.83 44.9072 90) (effects (font (size 1.27 1.27)) (justify right)))
  (property "Footprint" "" (at 40.64 44.9072 0) (effects (font (size 1.27 1.27))))
  (property "Datasheet" "" (at 40.64 44.9072 0) (effects (font (size 1.27 1.27))))
  (property "Description" "" (at 40.64 44.9072 0) (effects (font (size 1.27 1.27))))
  (pin ""))
 (symbol
  (lib_id "100426_notecarrier-xs-altium-import:GND_BAR")
  (at 154.94 128.7272 90)
  (unit 1)
  (exclude_from_sim no)
  (in_bom yes)
  (on_board yes)
  (dnp no)
  (property "Reference" "#PWR0185" (at 154.94 128.7272 0) (effects (font (size 1.27 1.27)) (hide yes)))
  (property "Value" "GND" (at 158.75 128.7272 90) (effects (font (size 1.27 1.27)) (justify right)))
  (property "Footprint" "" (at 154.94 128.7272 0) (effects (font (size 1.27 1.27))))
  (property "Datasheet" "" (at 154.94 128.7272 0) (effects (font (size 1.27 1.27))))
  (property "Description" "" (at 154.94 128.7272 0) (effects (font (size 1.27 1.27))))
  (pin ""))
 (symbol
  (lib_id "n21-p2:root_0_KNOB - M2.5x4-INOX_n21-p2.SchLib")
  (at 76.2 174.4472 90)
  (unit 1)
  (exclude_from_sim no)
  (in_bom yes)
  (on_board yes)
  (dnp no)
  (property "Reference" "ASS2" (at 76.2 171.9072 90) (effects (font (size 1.27 1.27)) (justify right bottom)))
  (property "Value" "KNOB M2.5x4-INOX" (at 76.2 174.4472 90) (effects (font (size 1.27 1.27)) (justify right bottom)))
  (property "Footprint" "" (at 76.2 174.4472 0) (effects (font (size 1.27 1.27)) (hide yes)))
  (property "Datasheet" "" (at 76.2 174.4472 0) (effects (font (size 1.27 1.27)) (hide yes)))
  (property "Description" "VITE TCEI 2.5X4 ESAGONO INCASSATO A2 INOX" (at 76.2 174.4472 0) (effects (font (size 1.27 1.27)) (hide yes)))
  (property "SUPPLIER PART NUMBER 1" "M2.5X4/D7985-A2" (at 75.946 189.9412 90) (effects (font (size 1.27 1.27)) (justify right bottom) (hide yes)))
  (property "SUPPLIER 1" "TME" (at 75.946 189.9412 90) (effects (font (size 1.27 1.27)) (justify right bottom) (hide yes)))
  (property "MANUFACTURER PART NUMBER" "M2.5X4/D7985-A2" (at 75.946 189.9412 90) (effects (font (size 1.27 1.27)) (justify right bottom) (hide yes)))
  (property "MANUFACTURER" "KRAFTBERG" (at 75.946 189.9412 90) (effects (font (size 1.27 1.27)) (justify right bottom) (hide yes)))
  (property "DRAWN_BY" "Blues Wireless" (at 75.946 189.9412 90) (effects (font (size 1.27 1.27)) (justify right bottom) (hide yes)))
  (property "BL PART NUMBER" "6000-168" (at 75.946 189.9412 90) (effects (font (size 1.27 1.27)) (justify right bottom) (hide yes))))
 (symbol
  (lib_id "100426_notecarrier-xs-altium-import:GND_BAR")
  (at 154.94 47.4472 90)
  (unit 1)
  (exclude_from_sim no)
  (in_bom yes)
  (on_board yes)
  (dnp no)
  (property "Reference" "#PWR0186" (at 154.94 47.4472 0) (effects (font (size 1.27 1.27)) (hide yes)))
  (property "Value" "GND" (at 158.75 47.4472 90) (effects (font (size 1.27 1.27)) (justify right)))
  (property "Footprint" "" (at 154.94 47.4472 0) (effects (font (size 1.27 1.27))))
  (property "Datasheet" "" (at 154.94 47.4472 0) (effects (font (size 1.27 1.27))))
  (property "Description" "" (at 154.94 47.4472 0) (effects (font (size 1.27 1.27))))
  (pin ""))
 (symbol
  (lib_id "100426_notecarrier-xs-altium-import:GND_BAR")
  (at 154.94 103.3272 90)
  (unit 1)
  (exclude_from_sim no)
  (in_bom yes)
  (on_board yes)
  (dnp no)
  (property "Reference" "#PWR0187" (at 154.94 103.3272 0) (effects (font (size 1.27 1.27)) (hide yes)))
  (property "Value" "GND" (at 158.75 103.3272 90) (effects (font (size 1.27 1.27)) (justify right)))
  (property "Footprint" "" (at 154.94 103.3272 0) (effects (font (size 1.27 1.27))))
  (property "Datasheet" "" (at 154.94 103.3272 0) (effects (font (size 1.27 1.27))))
  (property "Description" "" (at 154.94 103.3272 0) (effects (font (size 1.27 1.27))))
  (pin ""))
 (symbol
  (lib_id "n21-p2:root_0_AMPHENOL-75 - M-2 KEY E_13_n21-p2.SchLib")
  (at 68.58 42.3672 90)
  (unit 1)
  (exclude_from_sim no)
  (in_bom yes)
  (on_board yes)
  (dnp no)
  (property "Reference" "J6" (at 68.58 39.8272 90) (effects (font (size 1.27 1.27)) (justify right bottom)))
  (property "Value" "MDT420E01001" (at 68.58 41.0972 90) (effects (font (size 1.27 1.27)) (justify right bottom)))
  (property "Footprint" "J-75-0050-MOS-M2" (at 68.58 42.3672 0) (effects (font (size 1.27 1.27)) (hide yes)))
  (property "Datasheet" "" (at 68.58 42.3672 0) (effects (font (size 1.27 1.27)) (hide yes)))
  (property "Description" "CONN. M.2 75P M/90° P=0.5 MDT420E01001 AMPHENOL SMT" (at 68.58 42.3672 0) (effects (font (size 1.27 1.27)) (hide yes)))
  (property "MANUFACTURER" "Amphenol ICC (FCI)" (at 65.532 149.0472 90) (effects (font (size 1.27 1.27)) (justify right bottom) (hide yes)))
  (property "MANUFACTURER PART NUMBER" "MDT420E03001" (at 65.532 149.0472 90) (effects (font (size 1.27 1.27)) (justify right bottom) (hide yes)))
  (property "DRAWN_BY" "Blues Wireless" (at 65.532 149.0472 90) (effects (font (size 1.27 1.27)) (justify right bottom) (hide yes)))
  (property "BL PART NUMBER" "2007-460" (at 65.532 149.0472 90) (effects (font (size 1.27 1.27)) (justify right bottom) (hide yes)))
  (property "SUPPLIER 1" "Digi-Key" (at 65.532 37.2872 90) (effects (font (size 1.27 1.27)) (justify right bottom) (hide yes)))
  (property "SUPPLIER PART NUMBER 1" "MDT420E03001CT-ND" (at 65.532 37.2872 90) (effects (font (size 1.27 1.27)) (justify right bottom) (hide yes)))
  (pin "1")
  (pin "2")
  (pin "3")
  (pin "4")
  (pin "5")
  (pin "6")
  (pin "7")
  (pin "8")
  (pin "9")
  (pin "10")
  (pin "11")
  (pin "12")
  (pin "13")
  (pin "16")
  (pin "15")
  (pin "18")
  (pin "17")
  (pin "20")
  (pin "19")
  (pin "22")
  (pin "21")
  (pin "23")
  (pin "32")
  (pin "33")
  (pin "34")
  (pin "35")
  (pin "36")
  (pin "37")
  (pin "38")
  (pin "39")
  (pin "40")
  (pin "41")
  (pin "42")
  (pin "43")
  (pin "44")
  (pin "45")
  (pin "46")
  (pin "47")
  (pin "48")
  (pin "49")
  (pin "50")
  (pin "51")
  (pin "52")
  (pin "53")
  (pin "54")
  (pin "55")
  (pin "56")
  (pin "57")
  (pin "58")
  (pin "59")
  (pin "60")
  (pin "61")
  (pin "62")
  (pin "63")
  (pin "64")
  (pin "65")
  (pin "66")
  (pin "68")
  (pin "67")
  (pin "69")
  (pin "70")
  (pin "72")
  (pin "74")
  (pin "71")
  (pin "73")
  (pin "75")
  (pin "14")))
